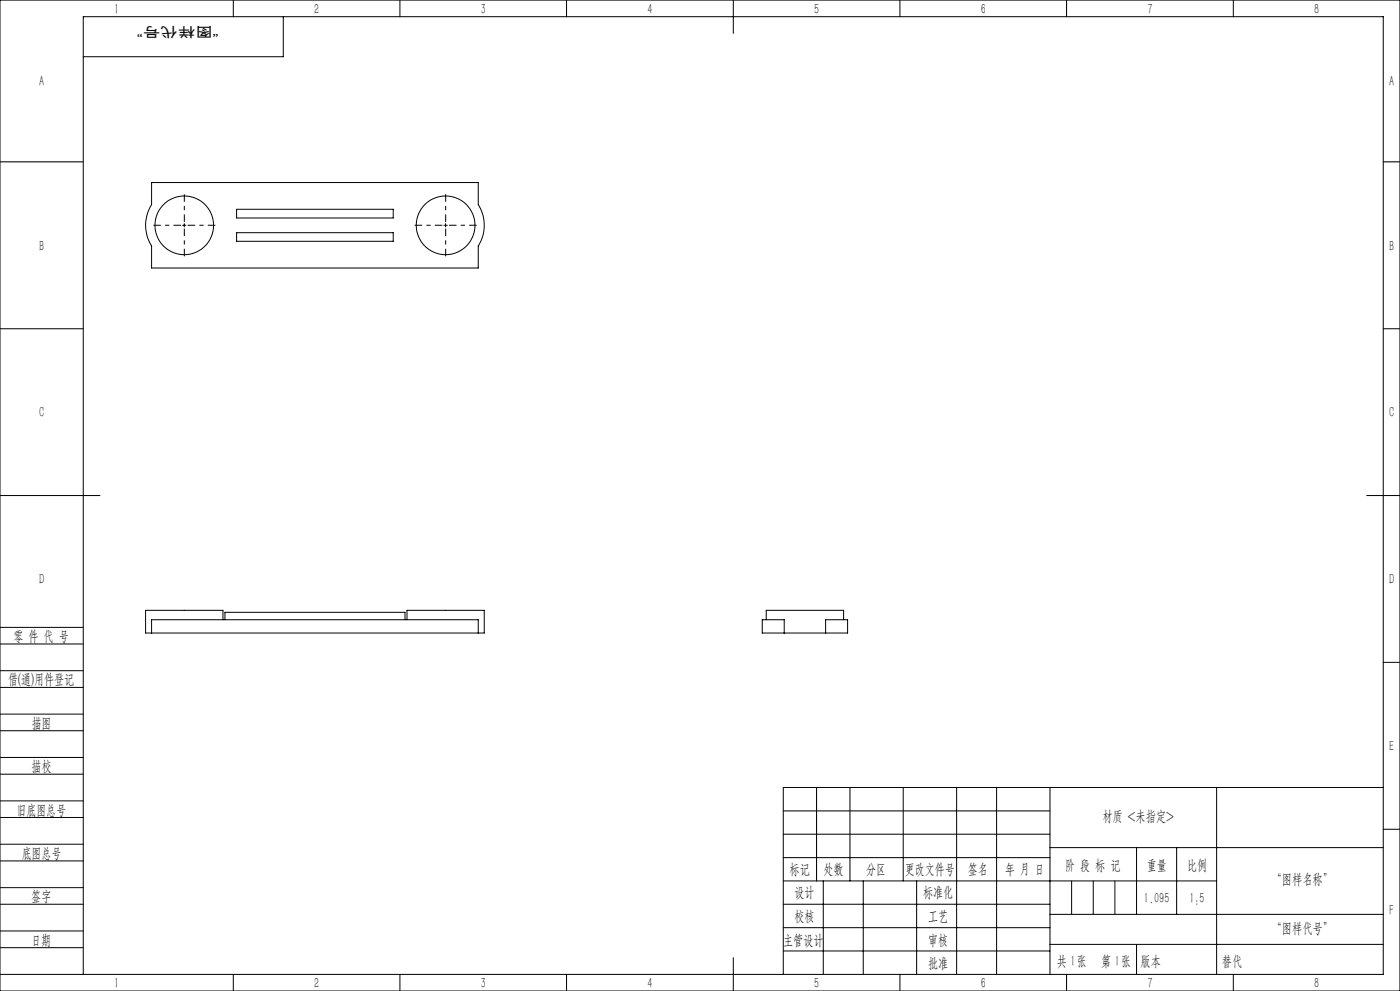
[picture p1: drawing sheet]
<svg xmlns="http://www.w3.org/2000/svg" width="420mm" height="297mm" viewBox="0 0 420 297" stroke-linecap="round" stroke-linejoin="round" font-family="sans-serif">
<g fill="none" stroke="#000" stroke-width=".3">
<path d="M0 0h420v297h-420zM70 0v5M85 5v12h-60M120 0v5M170 0v5M220 0v10M270 0v5M320 0v5M370 0v5M0 48.5h25M45.5 54.7h98v6.6a11.6 11.6 0 0 1 0 12.4v6.6h-98v-6.6a11.6 11.6 0 0 1 0-12.4zM415 48.5h5"/>
<path d="M54.8 67.5h1M55.3 67v1M71 62.7h47v2.6h-47zM71 69.7h47v2.6h-47zM133.2 67.5h1M133.7 67v1M0 98.5h25M415 98.5h5M0 148.5h30M410 148.5h10M0 193h25M0 188h25"/>
<path d="M45.5 189.7v-4h98v4M45.5 189.7h98M66.9 185.7v-2.8h-23.2v6.8h1.8M67.5 185.7v-2.2h54v2.2M122.1 185.7v-2.8h23.2v6.8h-1.8M228.7 185.7h6.6v4h-6.6zM229.9 185.7v-2.8h23.2v2.8M235.3 189.7h12.4M247.7 185.7h6.6v4h-6.6zM415 198.5h5M0 206h25M0 201h25"/>
<path d="M0 219h25M0 214h25M0 232h25M0 227h25M245 236v28M255 236v28M271 236v28M287 236v56M299 236v56M315 236v56M365 236v56M415 236h-180v56"/>
<path d="M0 245h25M0 240h25M0 258h25M0 253h25M235 243h80M235 250h80M235 257h80M315 254h100M341 254v20M353 254v20M415 248.5h5M0 271h25"/>
<path d="M0 266h25M0 279h25M235 271h80M235 264h130M235 278h80M247 264v28M259 264v28M275 264v28M315 274h100M0 284h25M0 292h415v-287h-390v287M70 292v5"/>
<path d="M120 292v5M170 292v5M220 287v10M235 285h80M270 292v5M315 283h100M320 292v5M370 292v5"/>
<circle cx="55.3" cy="67.5" r="8.8"/>
<circle cx="133.7" cy="67.5" r="8.8"/>
</g>
<path d="M54.3 67.5h-8.3M55.3 66.5v-8.3M55.3 68.5v8.3M56.3 67.5h8.3M132.7 67.5h-8.3M133.7 66.5v-8.3M133.7 68.5v8.3M134.7 67.5h8.3" fill="none" stroke="#000" stroke-width=".3" stroke-dasharray="30.5 1.3 1.3 1.3" stroke-dashoffset="28.2" stroke-linecap="butt"/>
<path d="M321.5 264v10M328 264v10M334.5 264v10M341 283v9" fill="none" stroke="#0a0605" stroke-width=".3"/>
<g font-size="4.4">
<text x="34.2" y="4.2">1</text>
<text x="94.2" y="4.2">2</text>
<text x="144.2" y="4.2">3</text>
<text x="194.2" y="4.2">4</text>
<text x="244.2" y="4.2">5</text>
<text x="294.2" y="4.2">6</text>
<text x="344.2" y="4.2">7</text>
<text x="394.2" y="4.2">8</text>
<text x="11.7" y="25.9">A</text>
<text x="416.7" y="25.9">A</text>
<text x="11.7" y="75.1">B</text>
<text x="416.7" y="75.1">B</text>
<text x="11.7" y="125.1">C</text>
<text x="416.7" y="125.1">C</text>
<text x="11.7" y="175.1">D</text>
<text x="416.7" y="175.1">D</text>
<text x="4" y="192">零 件 代 号</text>
<text x="2.5" y="205.1">借(通)用件登记</text>
<text x="9.5" y="218.1">描图</text>
<text x="416.7" y="225.1">E</text>
<text x="9.5" y="231.1">描校</text>
<text x="5" y="244.2">旧底图总号</text>
<text x="330.7" y="246.2">材质 &lt;未指定&gt;</text>
<text x="6.5" y="257.2">底图总号</text>
<text x="236.9" y="261.9">标记</text>
<text x="247.1" y="261.9">处数</text>
<text x="259.9" y="261.9">分区</text>
<text x="271.5" y="261.9">更改文件号</text>
<text x="290.4" y="261.9">签名</text>
<text x="301.5" y="261.9">年 月 日</text>
<text x="319.5" y="260.6">阶 段 标 记</text>
<text x="344" y="260.6">重量</text>
<text x="356.1" y="260.6">比例</text>
<text x="238.3" y="268.9">设计</text>
<text x="276.9" y="268.9">标准化</text>
<text x="381.5" y="264.8">“图样名称”</text>
<text x="9.4" y="270.1">签字</text>
<text x="343.2" y="270.7">1.095</text>
<text x="356.8" y="270.7">1:5</text>
<text x="416.8" y="274.4">F</text>
<text x="238.3" y="276.1">校核</text>
<text x="278.4" y="276">工艺</text>
<text x="381.5" y="279.6">“图样代号”</text>
<text x="9.4" y="283.2">日期</text>
<text x="234.9" y="283.3">主管设计</text>
<text x="278.4" y="283.3">审核</text>
<text x="278.4" y="290.2">批准</text>
<text x="317.1" y="289.4">共 张</text>
<text x="321.1" y="289.4">1</text>
<text x="330.3" y="289.4">第 张</text>
<text x="334.5" y="289.4">1</text>
<text x="342.1" y="289.4">版本</text>
<text x="34.2" y="296.2">1</text>
<text x="94.2" y="296.2">2</text>
<text x="144.2" y="296.2">3</text>
<text x="194.2" y="296.2">4</text>
<text x="244.2" y="296.2">5</text>
<text x="294.2" y="296.2">6</text>
<text x="344.2" y="296.2">7</text>
<text x="394.2" y="296.2">8</text>
</g>
<text font-size="4.4" fill="#0a0605" x="366.6" y="289.4">替代</text>
<text font-size="4.1" fill="#0a0605" x="65.6" y="8" transform="rotate(-180 65.6 8)">“图样代号”</text>
</svg>
